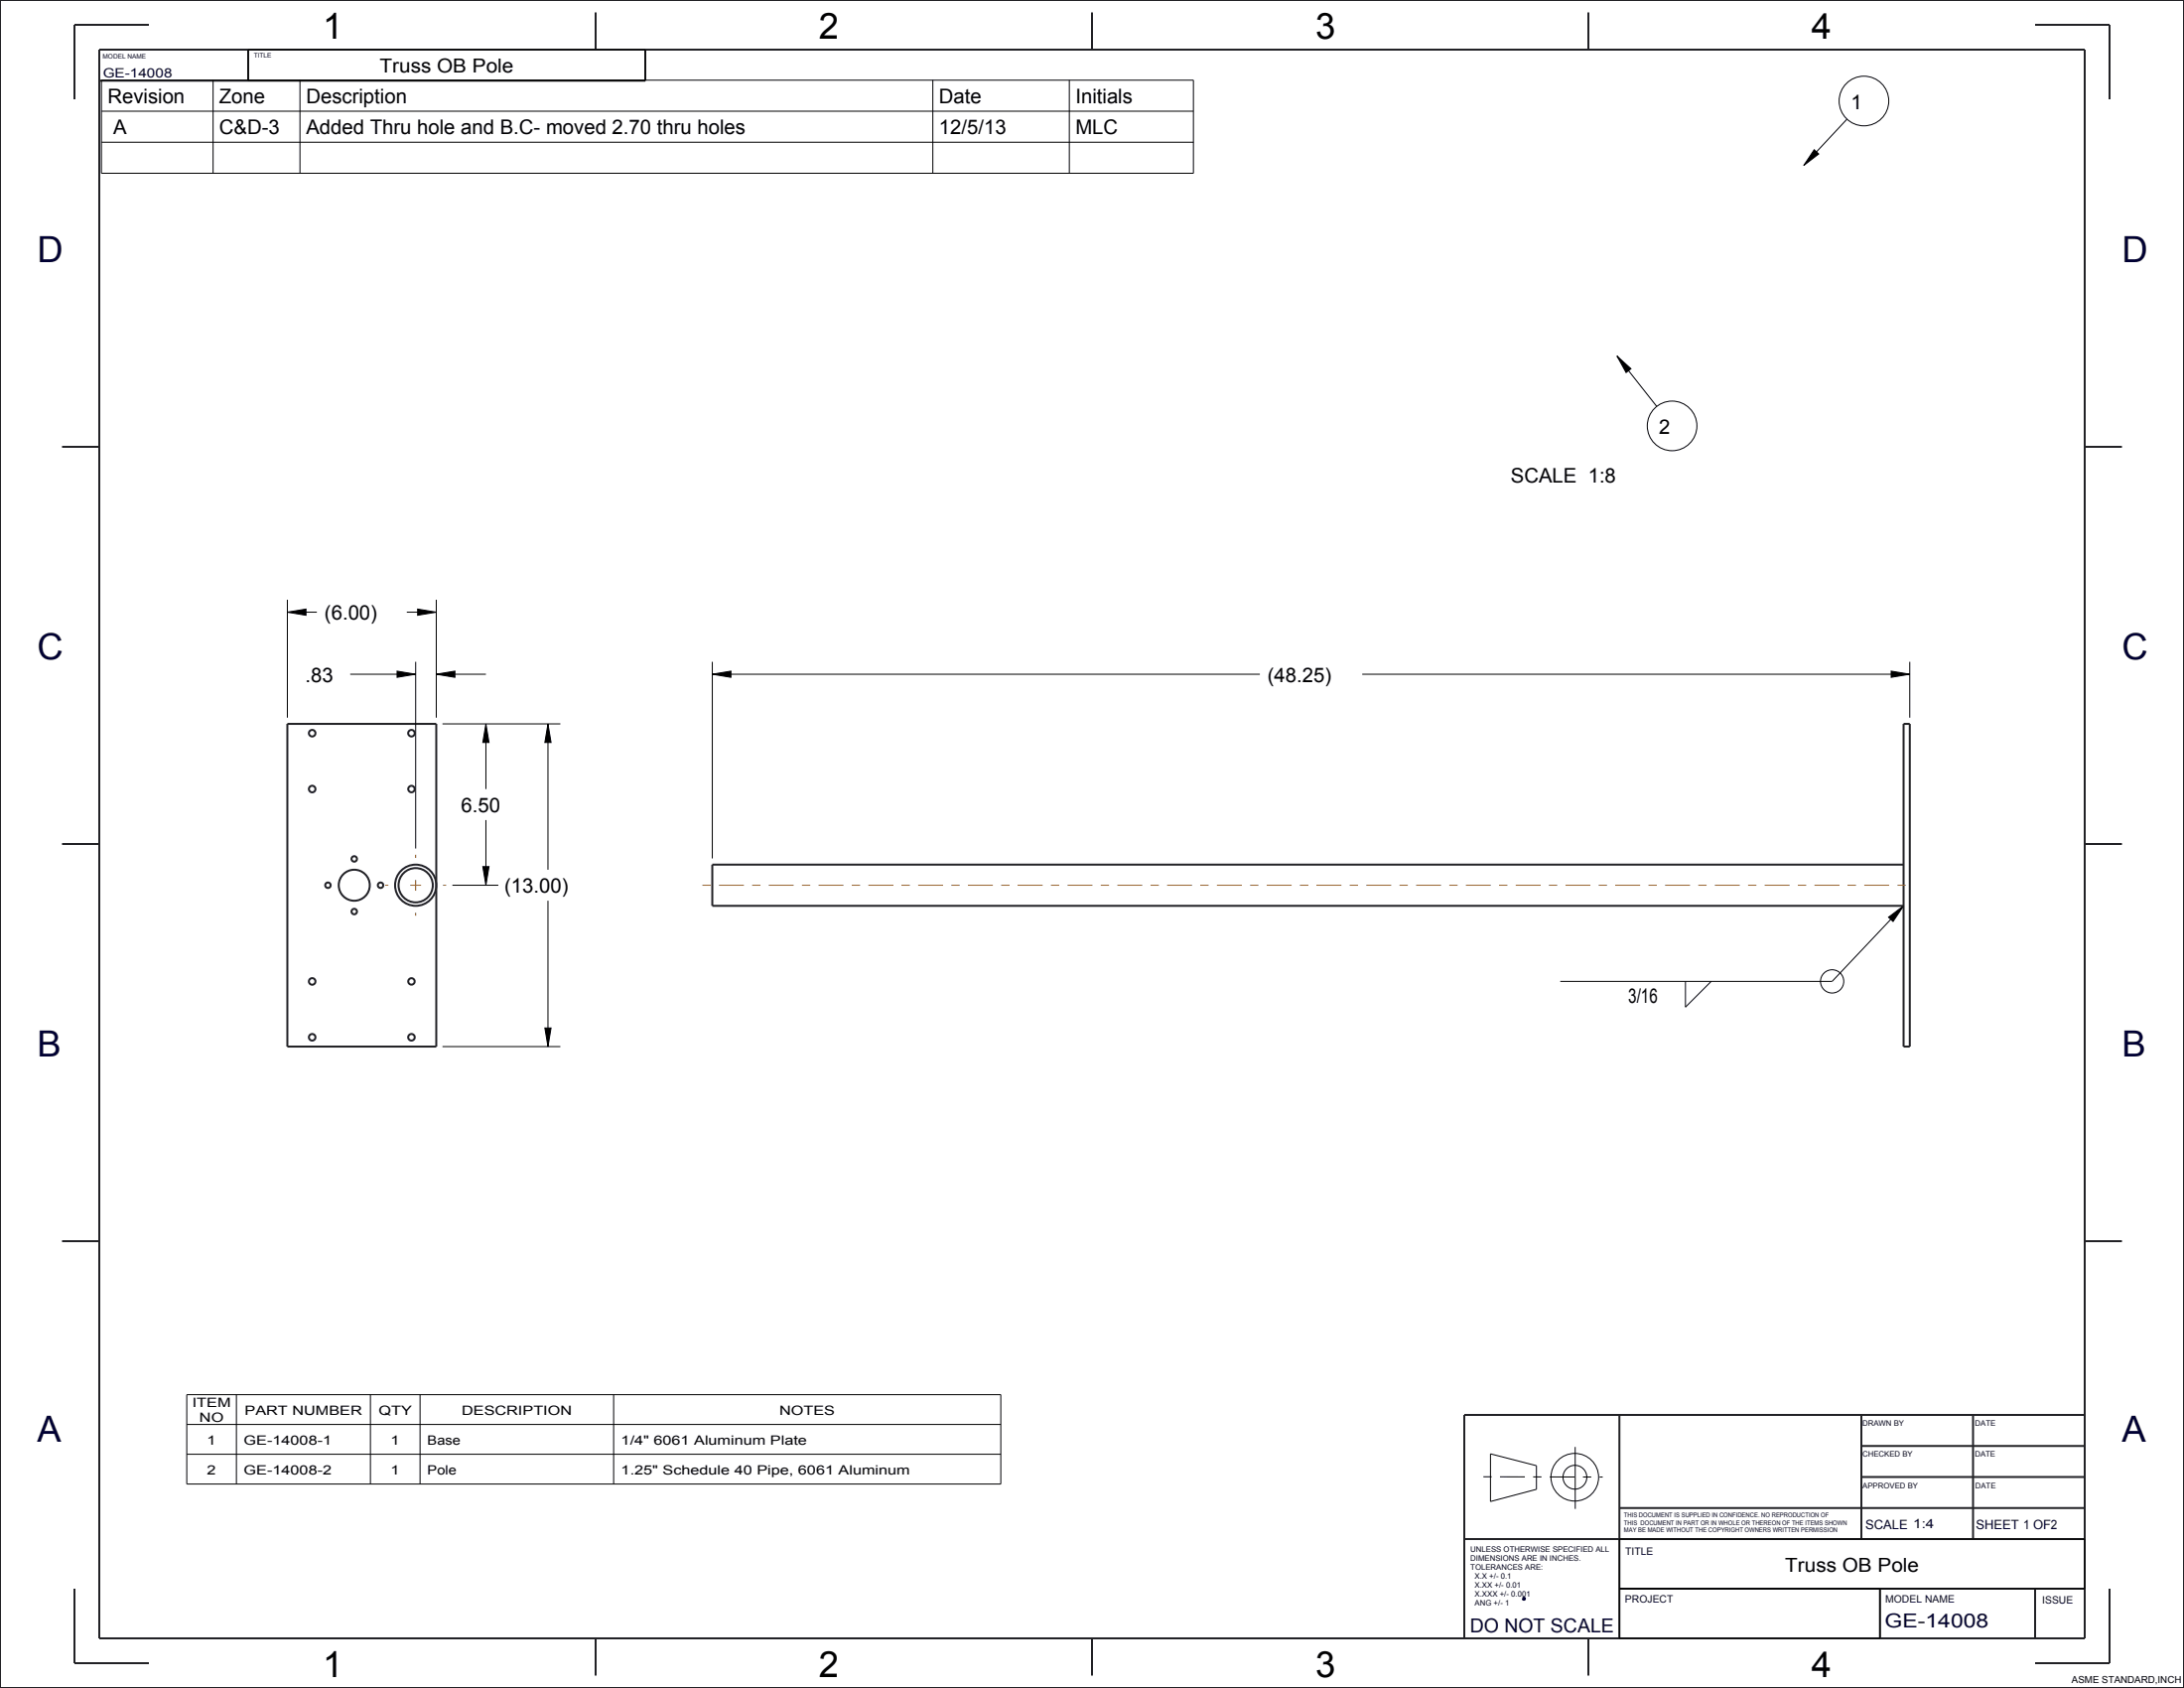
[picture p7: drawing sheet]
<svg xmlns="http://www.w3.org/2000/svg" width="559mm" height="432mm" viewBox="0 0 559 432" stroke-linecap="round" stroke-linejoin="round" font-family="sans-serif">
<path d="M389.6 408.8l.4-.1 .2 .4-.4 .1z" fill="none" stroke="#003" stroke-width=".51"/>
<g fill="#000">
<path d="M464.2 38.3l1.1 1.1-3.8 2.9zM413.7 91.1l3.6 3.2-1.2 1zM73.5 156.6l4.8-.8v1.6zM106.9 155.8l4.7 .8-4.7 .8zM101.6 171.7l4.8 .8-4.8 .8zM111.6 172.5l4.8-.8v1.6zM182.3 172.5l4.7-.8v1.6zM483.9 171.7l4.7 .8-4.7 .8zM124.3 185.2l.8 4.7h-1.6zM140.2 185.2l.8 4.7h-1.6zM123.5 221.7h1.6l-.8 4.7zM483.2 234.6l3.9-2.9-2.7 4z"/>
<path d="M139.4 263h1.6l-.8 4.7z"/>
</g>
<g fill="none" stroke="#000" stroke-width=".25">
<path d="M63.5 12.7h101.6v7.9h-101.6zM25.9 20.5h279.4v23.8h-279.4zM25.9 28.4h279.4M25.9 36.4h279.4M54.5 20.5v23.8M76.7 20.5v23.8M238.7 20.5v23.8M273.6 20.5v23.8M464.2 38.3l1.1 1.1-3.8 2.9zM472.6 30.5l-11.1 11.8M413.7 91.1l3.6 3.2-1.2 1zM413.7 91.1l10.2 12.9"/>
<path d="M73.5 156.6l4.8-.8v1.6zM73.5 153.4v30.2M73.5 156.6h7.6M104.1 156.6h7.5M106.9 155.8l4.7 .8-4.7 .8zM111.6 153.4v30.2M89.6 172.5h16.8M101.6 171.7l4.8 .8-4.8 .8zM106.4 169.3v47.8M111.6 172.5l4.8-.8v1.6zM111.6 172.5h12.7M182.3 172.5l4.7-.8v1.6z"/>
<path d="M182.3 172.5h140M182.3 169.3v50.3M348.5 172.5h140.1M483.9 171.7l4.7 .8-4.7 .8zM488.6 169.3v14.3M113.2 185.2h30.2M124.3 185.2l.8 4.7h-1.6zM124.3 185.2v16.6M140.2 185.2l.8 4.7h-1.6zM140.2 185.2v37.3M124.3 209.8v16.6M115.8 226.4h11.7"/>
<path d="M123.5 221.7h1.6l-.8 4.7zM140.2 230.4v37.3M483.2 234.6l3.9-2.9-2.7 4zM487.1 231.7l-18.3 19.3h-69.6M431.2 251v6.6l6.6-6.6M113.2 267.7h30.2M139.4 263h1.6l-.8 4.7zM47.8 356.8h208.3v22.8h-208.3zM60.5 356.8v22.8M94.8 356.8v22.8M107.5 356.8v22.8M157 356.8v22.8"/>
<path d="M47.8 364.4h208.3M47.8 372h208.3M381.4 371.9l11.7 3v6.1l-11.7 3.1zM403 370.2v15.8M414.3 406.4h119.1v-12.7h-119.1v25.4h66.7v-12.7"/>
<circle cx="476.9" cy="25.8" r="6.4"/>
<circle cx="427.8" cy="108.9" r="6.4"/>
<circle cx="468.8" cy="251" r="2.98"/>
<circle cx="402.9" cy="377.9" r="6.1"/>
<circle cx="403" cy="377.9" r="3"/>
</g>
<path d="M379.5 377.8h30.6" fill="none" stroke="#000" stroke-width=".25" stroke-dasharray="2.1 2.1 6.4 2.1" stroke-linecap="butt"/>
<g fill="none" stroke="#222226" stroke-width=".51">
<path d="M0 0h558.8v431.8h-558.8zM25.4 12.7h508v406.4h-508zM38.1 6.3h-19.1v19.1M63.5 12.7v7.9M152.4 3.2v9.5M165.1 12.7v7.9h-139.7M279.4 3.2v9.5M406.4 3.2v9.5M520.7 6.3h19.1v19.1M15.9 114.3h9.5M533.4 114.3h9.5M73.5 185.2h38.1v82.5h-38.1z"/>
<path d="M487.1 185.2h1.5v82.5h-1.5zM15.9 215.9h9.5M533.4 215.9h9.5M15.9 317.5h9.5M533.4 317.5h9.5M414.3 361.9v57.2M476.3 377.8h57.1M476.3 369.9h57.1M476.3 361.9v31.8M504.8 361.9v31.8M533.4 361.9h-158.7v57.2M374.7 393.7h158.7"/>
<path d="M414.3 385.8h119.1M19 406.4v19h19.1M152.4 419.1v9.5M279.4 419.1v9.5M406.4 419.1v9.5M414.3 406.4h119.1M481 406.4v12.7M520.7 406.4v12.7M539.8 406.4v19h-19.1"/>
</g>
<!-- layer: 02___PRT_ALL_AXES -->
<path d="M105 226.4h2.8M106.4 225.1v2.7" fill="none" stroke="#963" stroke-width=".25"/>
<path d="M106.4 219.5v-.9M99.4 226.4h-.9M106.4 233.4v.9M113.3 226.4h.9M179.7 226.4h309.9" fill="none" stroke="#963" stroke-width=".25" stroke-dasharray="2.1 2.1 6.4 2.1" stroke-linecap="butt"/>
<g fill="none" stroke="#222226" stroke-width=".51">
<path d="M487.1 221.2h-304.8v10.5h304.8"/>
<circle cx="79.9" cy="187.6" r=".84"/>
<circle cx="105.3" cy="187.6" r=".84"/>
<circle cx="79.9" cy="201.8" r=".84"/>
<circle cx="90.6" cy="219.7" r=".7"/>
<circle cx="105.3" cy="201.8" r=".83"/>
<circle cx="83.9" cy="226.4" r=".7"/>
<circle cx="90.6" cy="226.4" r="4"/>
<circle cx="90.6" cy="233.2" r=".7"/>
<circle cx="97.4" cy="226.4" r=".7"/>
<circle cx="106.4" cy="226.4" r="4.4"/>
<circle cx="106.4" cy="226.4" r="5.3"/>
<circle cx="79.9" cy="251.1" r=".84"/>
<circle cx="105.3" cy="251.1" r=".83"/>
<circle cx="79.9" cy="265.3" r=".84"/>
<circle cx="105.3" cy="265.3" r=".84"/>
</g>
<g font-size="9.2">
<text x="82.5" y="9.9">1</text>
<text x="209.5" y="9.9">2</text>
<text x="336.5" y="9.9">3</text>
<text x="463.5" y="9.9">4</text>
<text x="82.5" y="429">1</text>
<text x="209.5" y="429">2</text>
<text x="336.5" y="429">3</text>
<text x="463.5" y="429">4</text>
</g>
<g font-size="9.2" fill="#003">
<text x="9.5" y="67.1">D</text>
<text x="542.9" y="67.1">D</text>
<text x="9.5" y="168.7">C</text>
<text x="542.9" y="168.7">C</text>
<text x="9.5" y="270.3">B</text>
<text x="542.9" y="270.3">B</text>
<text x="9.5" y="368.7">A</text>
<text x="542.9" y="368.7">A</text>
</g>
<g font-size="5.2">
<text x="27.5" y="26.5">Revision</text>
<text x="56.1" y="26.5">Zone</text>
<text x="78.3" y="26.5">Description</text>
<text x="240.3" y="26.5">Date</text>
<text x="275.2" y="26.5">Initials</text>
<text x="473.6" y="27.8">1</text>
<text x="29" y="34.4">A</text>
<text x="56.1" y="34.4">C&amp;D-3</text>
<text x="78.3" y="34.4">Added Thru hole and B.C- moved 2.70 thru holes</text>
<text x="240.3" y="34.4">12/5/13</text>
<text x="275.2" y="34.4">MLC</text>
<text x="424.5" y="110.9">2</text>
<text x="386.5" y="123.4">SCALE 1:8</text>
<text x="83.1" y="158.6">(6.00)</text>
<text x="78.1" y="174.5">.83</text>
<text x="324.3" y="174.5">(48.25)</text>
<text x="118" y="207.8">6.50</text>
<text x="129.1" y="228.4">(13.00)</text>
<text x="416.6" y="256.5">3/16</text>
</g>
<g font-size="5">
<text x="97.2" y="18.6">Truss OB Pole</text>
<text x="456.8" y="402">Truss OB Pole</text>
</g>
<g font-size="5" fill="#003">
<text x="376.1" y="417.6">DO NOT SCALE</text>
<text x="482.2" y="416.2">GE-14008</text>
</g>
<g font-size="3.3" fill="#003">
<text x="26.3" y="19.8">GE-14008</text>
<text x="477.3" y="391">SCALE 1:4</text>
<text x="505.6" y="391.1">SHEET 1 OF2</text>
</g>
<g font-size="3.3">
<text x="49.2" y="359.9">ITEM</text>
<text x="51" y="363.8">NO</text>
<text x="62.6" y="361.8">PART NUMBER</text>
<text x="96.9" y="361.8">QTY</text>
<text x="118.1" y="361.8">DESCRIPTION</text>
<text x="199.4" y="361.8">NOTES</text>
<text x="53" y="369.5">1</text>
<text x="62.4" y="369.5">GE-14008-1</text>
<text x="100" y="369.5">1</text>
<text x="109.4" y="369.5">Base</text>
<text x="158.9" y="369.5">1/4&quot; 6061 Aluminum Plate</text>
<text x="53" y="377.1">2</text>
<text x="62.4" y="377.1">GE-14008-2</text>
<text x="100" y="377.1">1</text>
<text x="109.4" y="377.1">Pole</text>
<text x="158.9" y="377.1">1.25&quot; Schedule 40 Pipe, 6061 Aluminum</text>
</g>
<g font-size="2.6" fill="#003">
<text x="415.9" y="397.9">TITLE</text>
<text x="415.8" y="410.1">PROJECT</text>
<text x="482.4" y="410">MODEL NAME</text>
<text x="522.5" y="410.1">ISSUE</text>
</g>
<text font-size="2.5" x="530.1" y="430.5">ASME STANDARD,INCH</text>
<g font-size="2" fill="#003">
<text x="476.5" y="364.7">DRAWN BY</text>
<text x="505.4" y="364.7">DATE</text>
<text x="476.5" y="372.5">CHECKED BY</text>
<text x="505.3" y="372.5">DATE</text>
<text x="476.6" y="380.8">APPROVED BY</text>
<text x="505.4" y="380.8">DATE</text>
<text x="376.2" y="396.9">UNLESS OTHERWISE SPECIFIED ALL</text>
<text x="376.2" y="399.2">DIMENSIONS ARE IN INCHES.</text>
<text x="376.2" y="401.5">TOLERANCES ARE:</text>
<text x="377.3" y="403.7">X.X +/- 0.1</text>
<text x="377.3" y="406">X.XX +/- 0.01</text>
<text x="377.3" y="408.3">X.XXX +/- 0.001</text>
<text x="377.3" y="410.6">ANG +/- 1</text>
</g>
<g font-size="1.7" fill="#003">
<text x="26.3" y="14.9">MODEL NAME</text>
<text x="65" y="14.8">TITLE</text>
<text x="415.5" y="388.1">THIS DOCUMENT IS SUPPLIED IN CONFIDENCE. NO REPRODUCTION OF</text>
<text x="415.5" y="390">THIS DOCUMENT IN PART OR IN WHOLE OR THEREON OF THE ITEMS SHOWN</text>
<text x="415.5" y="391.9">MAY BE MADE WITHOUT THE COPYRIGHT OWNERS WRITTEN PERMISSION</text>
</g>
</svg>
